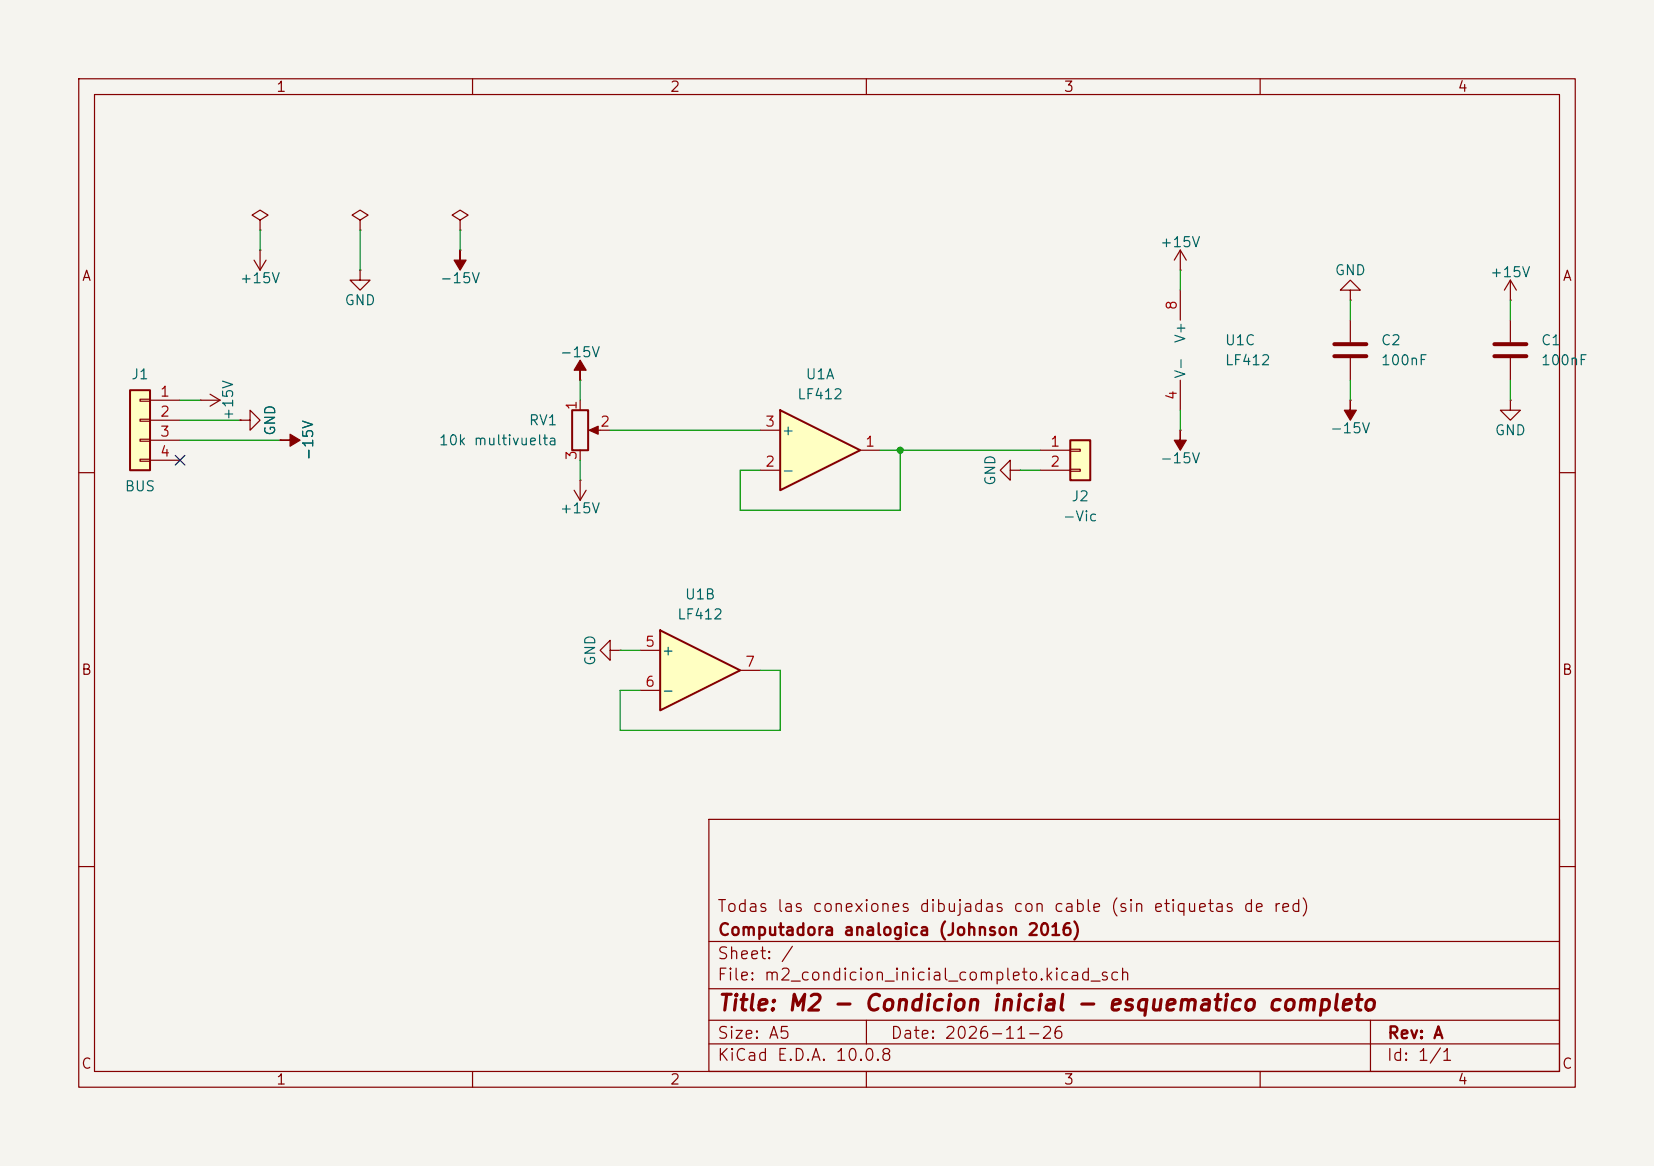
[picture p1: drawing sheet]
<svg xmlns="http://www.w3.org/2000/svg" width="210mm" height="148mm" viewBox="0 0 210 148" stroke-linecap="round" stroke-linejoin="round" font-family="sans-serif">
<path d="M0 0h210v148h-210z" fill="#f5f4ef" stroke="#f5f4ef" stroke-width=".13"/>
<g fill="none" stroke="#840000" stroke-width=".15">
<path d="M10 10h190v128h-190zM12 12h186v124h-186zM60 10v2M110 10v2M160 10v2M149.9 36.8v3.8M25.4 50.8h.1M25.4 50.8h2.5M26.7 50l1.2 .8M27.9 50.8l-1.2 .8M30.5 53.3h1.2v-1.2l1.3 1.2-1.3 1.3v-1.3M30.5 53.3h.1"/>
<path d="M35.6 55.9h.1M73.7 50.8v1.3M73.7 57.2v1.2M75.2 54.6h2.3M149.9 54.6h.1M149.9 48.3v3.8M10 60h2M198 60h2M10 110h2M90 104h108v32h-108zM90 119.5h108M198 110h2"/>
<path d="M60 136v2M90 132.5h108M90 129.5h108M90 125.5h108M110 136v2M110 129.5v3M160 136v2M174 129.5v6.5"/>
</g>
<g fill="#840000" stroke="#840000" stroke-width=".15">
<path d="M35.6 55.9h1.2v-.8l1.3 .8-1.3 .7v-.7z"/>
<path d="M149.9 54.6v1.3h.7l-.7 1.3-.8-1.3h.8z"/>
<path d="M74.8 54.6l1.1-.5v1z"/>
</g>
<path d="M72.6 52.1h2.1v5.1h-2.1z" fill="none" stroke="#840000" stroke-width=".25"/>
<path d="M16.5 49.5h2.5v10.2h-2.5z" fill="#ffffc2"/>
<path d="M16.5 49.5h2.5v10.2h-2.5z" fill="none" stroke="#840000" stroke-width=".25"/>
<g fill="none" stroke="#840000" stroke-width=".15">
<path d="M32.3 33l.7 1.3M33 31.8h.1M33 27.9l1-.6-1-.6-1 .6 1 .6v1.3M33 29.2h.1M33 31.8v2.5M33.8 33l-.8 1.3M17.8 50.7h1.2v.2h-1.2zM17.8 53.2h1.2v.3h-1.2zM17.8 55.8h1.2v.2h-1.2zM17.8 58.3h1.2v.2h-1.2zM19 50.8h3.9M19 53.3h3.9"/>
<path d="M19 55.9h3.9M19 58.4h3.9M73.7 48.3h.1M72.9 62.2l.8 1.3M73.7 61h.1M73.7 61v2.5M74.4 62.2l-.7 1.3"/>
</g>
<path d="M73.7 45.7l.7 1.3h-.7v1.3v-1.3h-.8z" fill="#840000" stroke="#840000" stroke-width=".15"/>
<path d="M135.9 55.9h2.5v5.1h-2.5z" fill="#ffffc2"/>
<path d="M135.9 55.9h2.5v5.1h-2.5z" fill="none" stroke="#840000" stroke-width=".25"/>
<path d="M128.3 59.7v-1.3l-1.3 1.3 1.3 1.3v-1.3h1.2M129.5 59.7h.1M132.1 57.2h3.8M132.1 59.7h3.8M135.9 57h1.3v.3h-1.3zM135.9 59.6h1.3v.2h-1.3zM171.4 50.8h.1M77.5 82.6v-1.3l-1.3 1.3 1.3 1.2v-1.2h1.2M78.7 82.6h.1" fill="none" stroke="#840000" stroke-width=".15"/>
<path d="M171.4 50.8v1.3h.8l-.8 1.2-.7-1.2h.7z" fill="#840000" stroke="#840000" stroke-width=".15"/>
<path d="M83.8 80l10.2 5.1-10.2 5.1z" fill="#ffffc2"/>
<path d="M83.8 80l10.2 5.1-10.2 5.1z" fill="none" stroke="#840000" stroke-width=".25"/>
<g fill="none" stroke="#840000" stroke-width=".15">
<path d="M171.4 36.8h1.3l-1.3-1.2-1.2 1.2h1.2v1.3M171.4 38.1h.1M191.8 38.1h.1M191.8 35.6l-.8 1.2M191.8 35.6l.7 1.2M191.8 35.6v2.5M171.4 40.6v2.8M171.4 45.5v2.8M191.8 50.8v1.3h1.2l-1.2 1.2-1.3-1.2h1.3M191.8 50.8h.1M191.8 40.6v2.8M191.8 45.5v2.8"/>
<path d="M81.3 82.6h2.5M81.3 87.6h2.5M94 85.1h2.5"/>
</g>
<path d="M169.4 43.7h4.1M169.4 45.2h4.1M189.7 43.7h4.1M189.7 45.2h4.1" fill="none" stroke="#840000" stroke-width=".51"/>
<path d="M99.1 52.1l10.1 5.1-10.1 5z" fill="#ffffc2"/>
<path d="M99.1 52.1l10.1 5.1-10.1 5z" fill="none" stroke="#840000" stroke-width=".25"/>
<g fill="none" stroke="#840000" stroke-width=".15">
<path d="M45.7 27.9l1-.6-1-.6-1 .6 1 .6v1.3M45.7 29.2h.1M45.7 34.3v1.3h1.3l-1.3 1.2-1.3-1.2h1.3M45.7 34.3h.1M58.4 27.9l1-.6-1-.6-1 .6 1 .6v1.3M58.4 29.2h.1M58.4 31.8h.1M149.9 34.3h.1M149.9 31.8l-.8 1.2M149.9 31.8l.7 1.2M149.9 31.8v2.5M30.5 53.3h.1"/>
<path d="M35.6 55.9h.1M96.5 59.7h2.6M96.5 54.6h2.6M109.2 57.2h2.6"/>
</g>
<path d="M58.4 31.8v1.2h.8l-.8 1.3-.7-1.3h.7z" fill="#840000" stroke="#840000" stroke-width=".15"/>
<g fill="none" stroke="#009600" stroke-width=".15">
<path d="M33 29.2v2.6M45.7 29.2v5.1M58.4 29.2v2.6M149.9 34.3v2.5M171.4 38.1v2.5M191.8 38.1v2.5M22.9 50.8h2.5M22.9 55.9h12.7M22.9 53.3h7.6M73.7 48.3v2.5M73.7 58.4v2.6M77.5 54.6h19"/>
<path d="M111.8 57.2h20.3M114.3 57.2v7.6h-20.3v-5.1h2.5M129.5 59.7h2.6M149.9 52.1v2.5M171.4 48.3v2.5M191.8 48.3v2.5M78.7 82.6h2.6M96.5 85.1h2.6v7.6h-20.4v-5.1h2.6"/>
</g>
<path d="M22.3 57.8l1.2 1.2M23.5 57.8l-1.2 1.2" fill="none" stroke="#000084" stroke-width=".15"/>
<circle cx="114.3" cy="57.2" r=".46" fill="#009600"/>
<text font-size="2" fill="#840000" x="91" y="128.8">Title: M2 - Condicion inicial - esquematico completo</text>
<g font-size="1.5" fill="#840000">
<text x="91" y="116.1">Todas las conexiones dibujadas con cable (sin etiquetas de red)</text>
<text x="91.1" y="119.1">Computadora analogica (Johnson 2016)</text>
<text x="91" y="124.8">File: m2_condicion_inicial_completo.kicad_sch</text>
<text x="91" y="122.1">Sheet: /</text>
<text x="91" y="135">KiCad E.D.A. 10.0.8</text>
<text x="91" y="132.2">Size: A5</text>
<text x="113" y="132.2">Date: 2026-11-26</text>
<text x="176" y="135">Id: 1/1</text>
<text x="176.1" y="132.2">Rev: A</text>
</g>
<g font-size="1.3" fill="#840000">
<text x="35" y="12">1</text>
<text x="85" y="12">2</text>
<text x="135" y="12">3</text>
<text x="185" y="12">4</text>
<text x="10.3" y="36">A</text>
<text x="198.3" y="36">A</text>
<text x="10.2" y="86">B</text>
<text x="198.2" y="86">B</text>
<text x="10.2" y="136">C</text>
<text x="35" y="138">1</text>
<text x="85" y="138">2</text>
<text x="135" y="138">3</text>
<text x="185" y="138">4</text>
<text x="198.2" y="136">C</text>
</g>
<g font-size="1.3" fill="#006464">
<text x="147.2" y="31.7">+15V</text>
<text x="169.4" y="35.3">GND</text>
<text x="189.1" y="35.5">+15V</text>
<text x="30.4" y="36.3">+15V</text>
<text x="43.7" y="39.1">GND</text>
<text x="55.8" y="36.3">-15V</text>
<text x="71" y="45.7">-15V</text>
<text x="150.8" y="43.7" transform="rotate(-90 150.8 43.7)">V+</text>
<text x="155.4" y="44.1">U1C</text>
<text x="155.4" y="46.7">LF412</text>
<text x="175.2" y="44.1">C2</text>
<text x="175.2" y="46.7">100nF</text>
<text x="195.6" y="44.1">C1</text>
<text x="195.6" y="46.7">100nF</text>
<text x="16.6" y="48.5">J1</text>
<text x="29.9" y="53.5" transform="rotate(-90 29.9 53.5)">+15V</text>
<text x="101.1" y="51">LF412</text>
<text x="102.2" y="48.5">U1A</text>
<text x="150.8" y="48.2" transform="rotate(-90 150.8 48.2)">V-</text>
<text x="35.3" y="55.4" transform="rotate(-90 35.3 55.4)">GND</text>
<text x="40.1" y="58.5" transform="rotate(-90 40.1 58.5)">-15V</text>
<text x="55.6" y="56.8">10k multivuelta</text>
<text x="67.1" y="54.3">RV1</text>
<text x="99.2" y="55.6">+</text>
<text x="147.2" y="59.1">-15V</text>
<text x="168.8" y="55.3">-15V</text>
<text x="189.7" y="55.6">GND</text>
<text x="15.7" y="62.7">BUS</text>
<text x="71" y="65.5">+15V</text>
<text x="99.2" y="60.7">-</text>
<text x="126.7" y="61.8" transform="rotate(-90 126.7 61.8)">GND</text>
<text x="135.9" y="64">J2</text>
<text x="134.9" y="66.5">-Vic</text>
<text x="86.9" y="76.4">U1B</text>
<text x="83.9" y="83.5">+</text>
<text x="85.9" y="78.9">LF412</text>
<text x="75.9" y="84.6" transform="rotate(-90 75.9 84.6)">GND</text>
<text x="83.9" y="88.6">-</text>
</g>
<g font-size="1.3" fill="#a90000">
<text x="149.7" y="39.5" transform="rotate(-90 149.7 39.5)">8</text>
<text x="20.2" y="50.7">1</text>
<text x="20.2" y="53.2">2</text>
<text x="73.5" y="52.2" transform="rotate(-90 73.5 52.2)">1</text>
<text x="149.7" y="50.9" transform="rotate(-90 149.7 50.9)">4</text>
<text x="20.2" y="55.7">3</text>
<text x="20.2" y="58.3">4</text>
<text x="73.5" y="58.5" transform="rotate(-90 73.5 58.5)">3</text>
<text x="76.1" y="54.5">2</text>
<text x="97.1" y="59.6">2</text>
<text x="97.1" y="54.5">3</text>
<text x="109.8" y="57">1</text>
<text x="133.3" y="57">1</text>
<text x="133.3" y="59.6">2</text>
<text x="81.8" y="82.4">5</text>
<text x="81.8" y="87.5">6</text>
<text x="94.5" y="85">7</text>
</g>
</svg>
